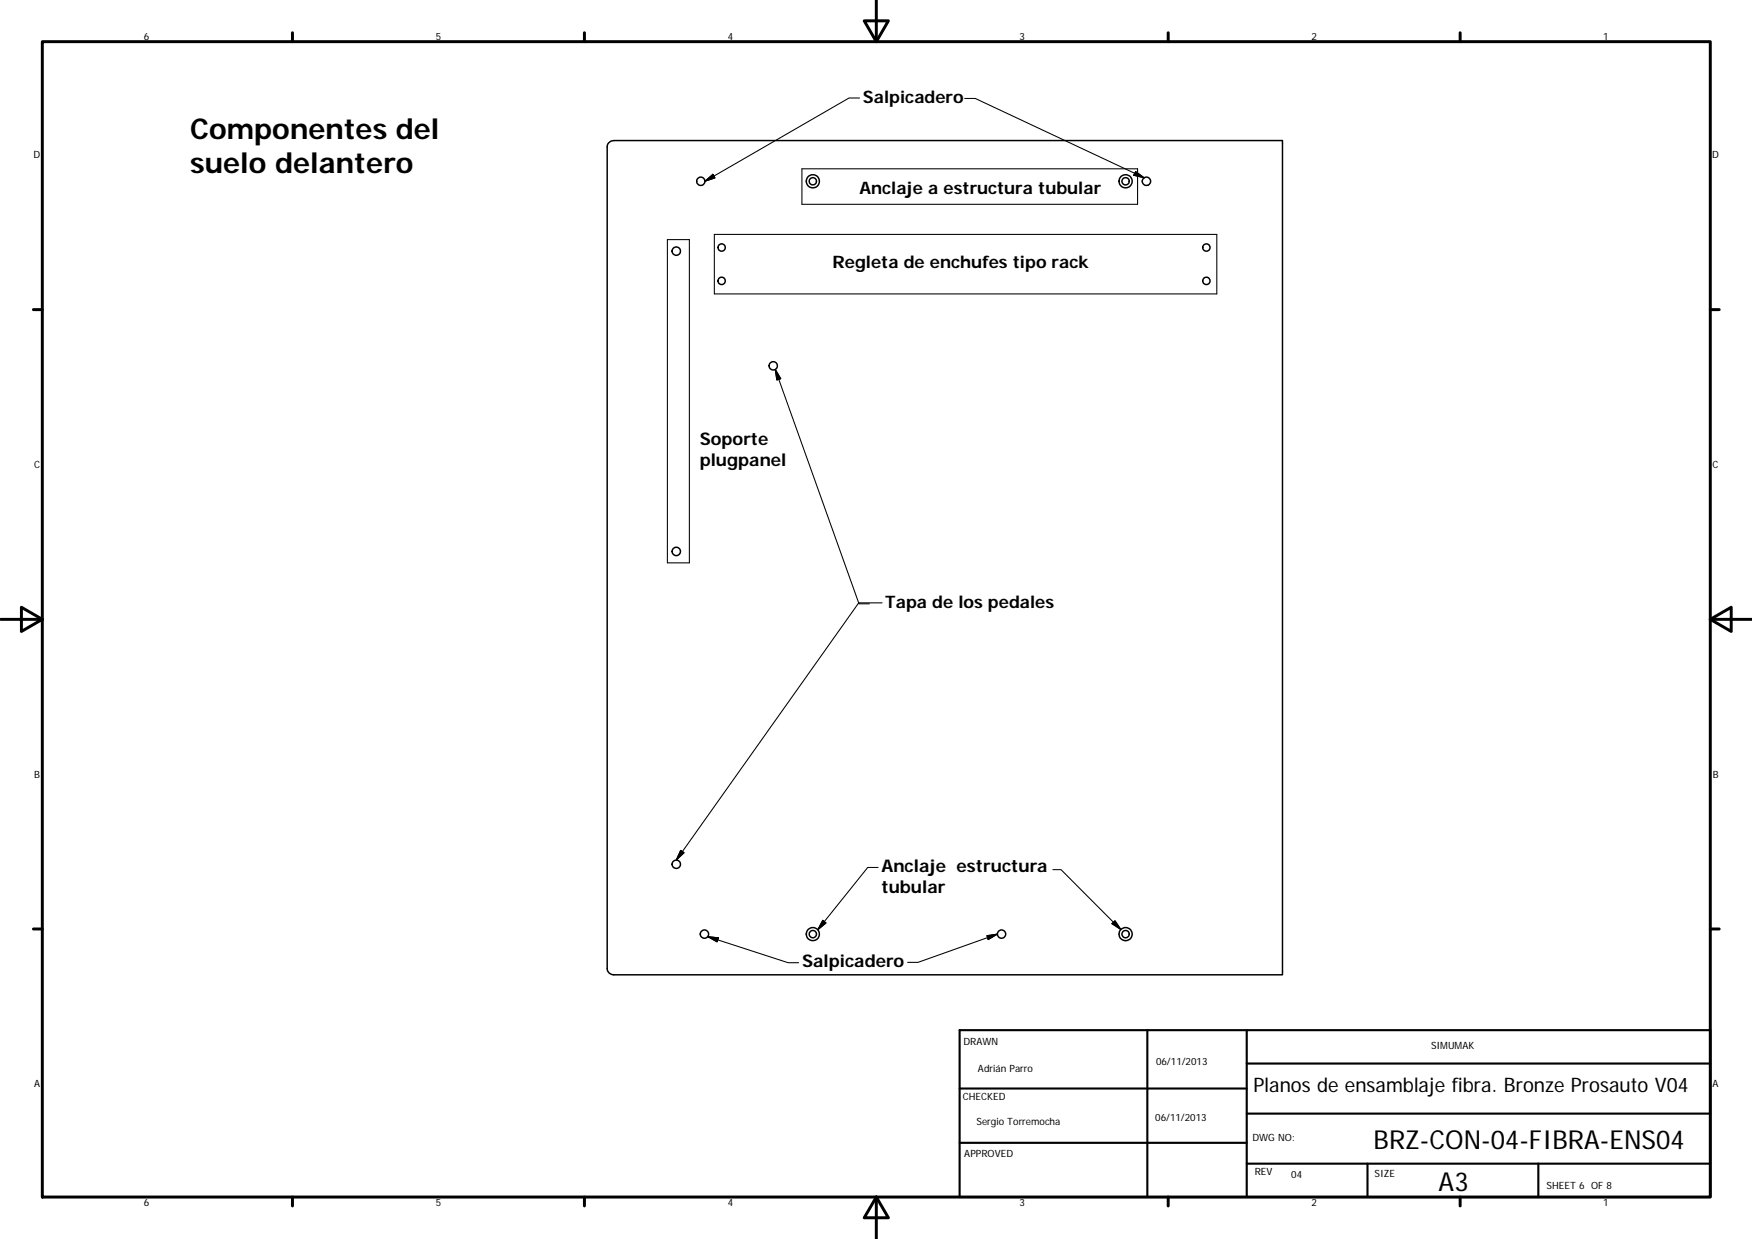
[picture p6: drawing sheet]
<svg xmlns="http://www.w3.org/2000/svg" width="420mm" height="297mm" viewBox="0 0 420 297" stroke-linecap="round" stroke-linejoin="round" font-family="sans-serif">
<g fill="none" stroke="#000" stroke-width=".36">
<path d="M146 34.2l.6-.4 .6-.1h160.4v200h-160.4a1.55 1.55 0 0 1-1.6-1.5v-197.1z"/>
<circle cx="168.1" cy="43.5" r=".99"/>
<circle cx="173.1" cy="59.3" r=".87"/>
<circle cx="194.9" cy="43.5" r=".87"/>
<circle cx="194.9" cy="43.5" r="1.57"/>
<circle cx="269.9" cy="43.5" r=".88"/>
<circle cx="269.9" cy="43.5" r="1.58"/>
<circle cx="274.9" cy="43.5" r="1.01"/>
<circle cx="289.3" cy="59.3" r=".88"/>
<circle cx="162.2" cy="60.2" r="1"/>
<circle cx="173.1" cy="67.3" r=".88"/>
<circle cx="289.3" cy="67.3" r=".88"/>
<circle cx="185.4" cy="87.7" r="1"/>
<circle cx="162.2" cy="132.2" r="1.01"/>
<circle cx="162.2" cy="207.2" r="1.01"/>
<circle cx="168.9" cy="223.9" r="1"/>
<circle cx="194.9" cy="223.9" r=".87"/>
<circle cx="194.9" cy="223.9" r="1.57"/>
<circle cx="240.2" cy="223.9" r=".99"/>
<circle cx="269.9" cy="224" r="1.57"/>
<circle cx="269.9" cy="223.9" r=".88"/>
</g>
<g fill="none" stroke="#000" stroke-width=".71">
<path d="M10.1 10h400.1v277h-400.1zM70.1 7.9v2.1M140.2 7.9v2.1M207.3 5h5.8l-2.9 5zM210.2 0v10M280.2 7.9v2.1M350.2 7.9v2.1M8 74.2h2.1M410.2 74.2h2.1M.2 148.5h9.9M5.1 145.6l5 2.9-5 2.9zM410.2 148.5l5-2.9v5.8z"/>
<path d="M410.2 148.5h9.9M8 222.7h2.1M410.2 222.7h2.1M70.1 287v2.1M140.2 287v2.1M210.2 287l2.9 5h-5.8zM210.2 287v10M280.2 287v2.1M350.2 287v2.1"/>
</g>
<path d="M230.1 247h180.1v40h-180.1zM275.2 247v40M299 255h111.2M299 247v40M230.1 274h68.9M230.1 261h68.9M299 279h111.2M299 267h111.2M327.9 279v8M368.9 279v8" fill="none" stroke="#000" stroke-width=".51"/>
<g fill="none" stroke="#000" stroke-width=".25">
<path d="M206.1 23.5h-2.5l-34.6 20M231.4 23.6h2.5l40.5 19M160.1 57.4h5.2v77.5h-5.2zM169 43.5l2-1.7 .5 .9zM171.3 56.2h120.5v14.3h-120.5zM192.3 40.5h80.5v8.5h-80.5zM272.3 41.1l2.1 1.5-2.5-.6zM185.9 88.6l20.1 56.2h2.5M185.9 88.6l1.3 2.2-.9 .3zM211.5 144.5h-5.6l-43.7 61.7M163.2 203.9l.9 .5-1.9 1.8zM210.6 208h-2.5l-12 14.9"/>
<path d="M252.5 208.5h2l14.3 14.3M169.7 224.6l2.6 .2-.3 1zM169.7 224.6l19.3 6.2h2.5M197.3 220.6l.8 .7-2 1.6zM236.7 224.3l2.5-.4-2.2 1.4zM239.2 223.9l-19 6.8h-2.5M266.7 221.4l.7-.7 1.4 2.1z"/>
</g>
<path d="M169 43.5l2-1.7 .5 .9zM272.3 41.1l2.1 1.5-2.5-.6zM185.9 88.6l1.3 2.2-.9 .3zM163.2 203.9l.9 .5-1.9 1.8zM169.7 224.6l2.6 .2-.3 1zM197.3 220.6l.8 .7-2 1.6zM236.7 224.3l2.5-.4-2.2 1.4zM266.7 221.4l.7-.7 1.4 2.1z" fill="#000" stroke="#000" stroke-width=".25"/>
<g font-size="6.9">
<text x="45.6" y="33.3">Componentes del</text>
<text x="45.6" y="41.6">suelo delantero</text>
</g>
<g font-size="6.3">
<text x="329.4" y="275.4">BRZ-CON-04-FIBRA-ENS04</text>
<text x="345" y="285.6">A3</text>
</g>
<text font-size="4.8" x="300.6" y="261.8">Planos de ensamblaje fibra. Bronze Prosauto V04</text>
<g font-size="4.2">
<text x="167.8" y="106.7">Soporte</text>
<text x="167.8" y="111.7">plugpanel</text>
<text x="211.4" y="209.1">Anclaje estructura</text>
<text x="211.4" y="214.1">tubular</text>
<text x="192.4" y="231.9">Salpicadero</text>
</g>
<g font-size="4.1">
<text x="207" y="24.7">Salpicadero</text>
<text x="206.1" y="46.5">Anclaje a estructura tubular</text>
<text x="199.6" y="64.2">Regleta de enchufes tipo rack</text>
<text x="212.3" y="145.7">Tapa de los pedales</text>
</g>
<g font-size="2.4">
<text x="34.5" y="9.6">6</text>
<text x="104.5" y="9.6">5</text>
<text x="174.5" y="9.6">4</text>
<text x="244.5" y="9.6">3</text>
<text x="314.5" y="9.6">2</text>
<text x="384.5" y="9.6">1</text>
<text x="8.1" y="38">D</text>
<text x="410.6" y="38">D</text>
<text x="8.2" y="112.2">C</text>
<text x="410.7" y="112.2">C</text>
<text x="8.2" y="186.5">B</text>
<text x="410.7" y="186.5">B</text>
<text x="231.1" y="250.6">DRAWN</text>
<text x="343.2" y="251.5">SIMUMAK</text>
<text x="234.5" y="257.1">Adrián Parro</text>
<text x="277.3" y="255.3">06/11/2013</text>
<text x="8.2" y="260.7">A</text>
<text x="230.9" y="263.8">CHECKED</text>
<text x="410.7" y="260.7">A</text>
<text x="234.2" y="269.8">Sergio Torremocha</text>
<text x="277" y="268.8">06/11/2013</text>
<text x="300.3" y="273.6">DWG NO:</text>
<text x="231.3" y="277.4">APPROVED</text>
<text x="300.9" y="281.8">REV</text>
<text x="309.7" y="282.5">04</text>
<text x="329.6" y="282.2">SIZE</text>
<text x="370.9" y="285.1">SHEET 6 OF 8</text>
<text x="34.5" y="289.1">6</text>
<text x="104.5" y="289.1">5</text>
<text x="174.5" y="289.1">4</text>
<text x="244.5" y="289.1">3</text>
<text x="314.5" y="289.1">2</text>
<text x="384.5" y="289.1">1</text>
</g>
</svg>
